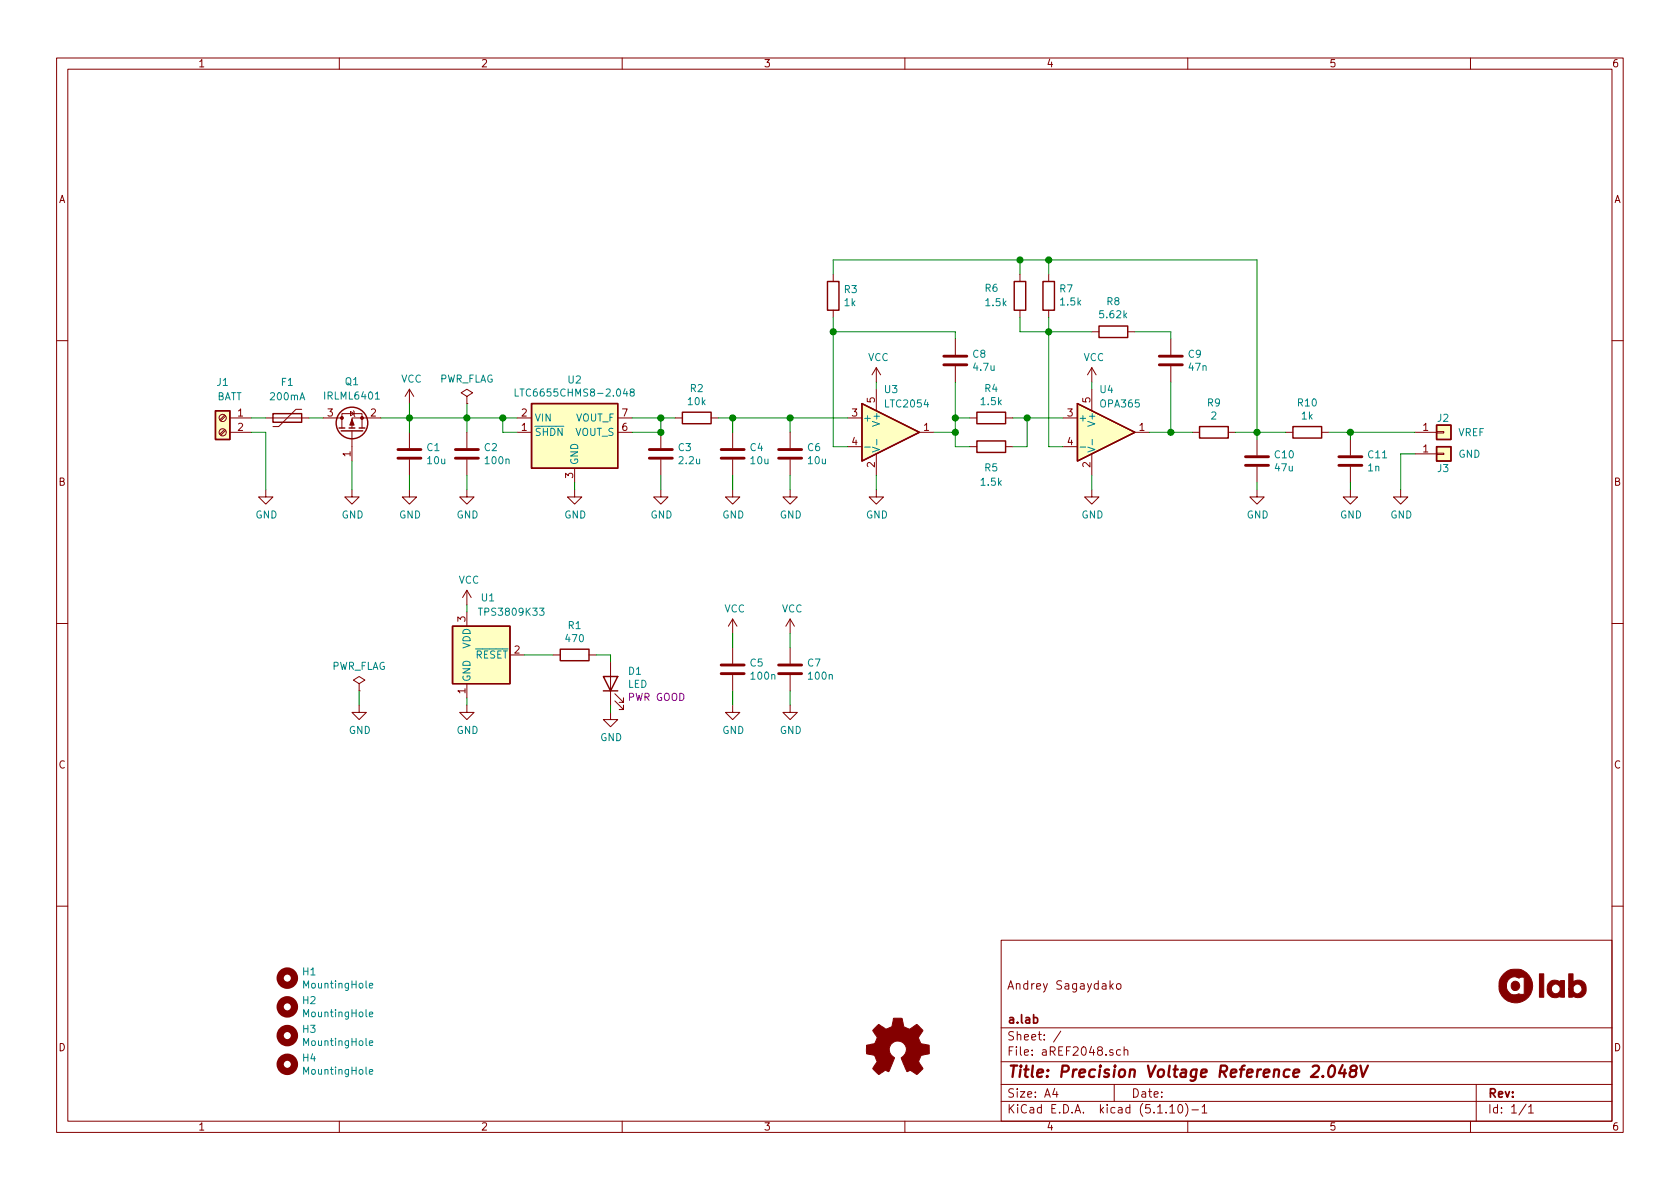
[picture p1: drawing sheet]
EESchema Schematic File Version 4
EELAYER 30 0
EELAYER END
$Descr A4 11693 8268
encoding utf-8
Sheet 1 1
Title "Precision Voltage Reference 2.048V"
Date ""
Rev ""
Comp "a.lab"
Comment1 ""
Comment2 "Andrey Sagaydako"
Comment3 ""
Comment4 ""
$EndDescr
$Comp
L a.lab-kicad-symbols:LTC2054IS5#PBF U3
U 1 1
P 6200 3000
F 0 "U3" H 6150 3300 50  0000 L CNN
F 1 "LTC2054" H 6150 3200 50  0000 L CNN
F 2 "Package_TO_SOT_SMD:SOT-23-5" H 6100 2800 50  0001 L CNN
F 3 "https://www.analog.com/media/en/technical-documentation/data-sheets/20545fc.pdf" H 6350 3150 50  0001 C CNN
F 4 "LTC2054IS5#PBF" H 6200 3000 50  0001 C CNN "Part Number"
	1    6200 3000
	1    0    0    -1  
$EndComp
$Comp
L a.lab-kicad-symbols:OPA365AIDBVT U4
U 1 1
P 7700 3000
F 0 "U4" H 7650 3300 50  0000 L CNN
F 1 "OPA365" H 7650 3200 50  0000 L CNN
F 2 "Package_TO_SOT_SMD:SOT-23-5" H 7600 2800 50  0001 L CNN
F 3 "https://www.ti.com/lit/ds/symlink/opa365.pdf" H 7850 3150 50  0001 C CNN
F 4 "OPA365AIDBVT" H 7700 3000 50  0001 C CNN "Part Number"
	1    7700 3000
	1    0    0    -1  
$EndComp
$Comp
L Device:C C4
U 1 1
P 5100 3150
F 0 "C4" H 5215 3196 50  0000 L CNN
F 1 "10u" H 5215 3105 50  0000 L CNN
F 2 "Capacitor_THT:C_Rect_L18.5mm_W8.5mm_P15.00mm_FKS3_FKP3" H 5138 3000 50  0001 C CNN
F 3 "https://www.vishay.com/docs/26011/mkt1820.pdf" H 5100 3150 50  0001 C CNN
F 4 "MKT1820610065" H 5100 3150 50  0001 C CNN "Part Number"
	1    5100 3150
	1    0    0    -1  
$EndComp
$Comp
L Device:C C5
U 1 1
P 5100 4650
F 0 "C5" H 5215 4696 50  0000 L CNN
F 1 "100n" H 5215 4605 50  0000 L CNN
F 2 "Capacitor_SMD:C_0603_1608Metric_Pad1.08x0.95mm_HandSolder" H 5138 4500 50  0001 C CNN
F 3 "~" H 5100 4650 50  0001 C CNN
F 4 "CC0603JRX7R9BB104" H 5100 4650 50  0001 C CNN "Part Number"
	1    5100 4650
	1    0    0    -1  
$EndComp
$Comp
L Device:C C2
U 1 1
P 3250 3150
F 0 "C2" H 3365 3196 50  0000 L CNN
F 1 "100n" H 3365 3105 50  0000 L CNN
F 2 "Capacitor_SMD:C_0603_1608Metric_Pad1.08x0.95mm_HandSolder" H 3288 3000 50  0001 C CNN
F 3 "~" H 3250 3150 50  0001 C CNN
F 4 "CC0603JRX7R9BB104" H 3250 3150 50  0001 C CNN "Part Number"
	1    3250 3150
	1    0    0    -1  
$EndComp
$Comp
L Device:R R2
U 1 1
P 4850 2900
F 0 "R2" V 4643 2900 50  0000 C CNN
F 1 "10k" V 4734 2900 50  0000 C CNN
F 2 "Resistor_SMD:R_0805_2012Metric_Pad1.20x1.40mm_HandSolder" V 4780 2900 50  0001 C CNN
F 3 "~" H 4850 2900 50  0001 C CNN
F 4 "RT0805BRD0710KL" H 4850 2900 50  0001 C CNN "Part Number"
	1    4850 2900
	0    1    1    0   
$EndComp
$Comp
L Device:C C3
U 1 1
P 4600 3150
F 0 "C3" H 4715 3196 50  0000 L CNN
F 1 "2.2u" H 4715 3105 50  0000 L CNN
F 2 "Capacitor_SMD:C_0603_1608Metric_Pad1.08x0.95mm_HandSolder" H 4638 3000 50  0001 C CNN
F 3 "~" H 4600 3150 50  0001 C CNN
F 4 "GRM188R61E225MA12D" H 4600 3150 50  0001 C CNN "Part Number"
	1    4600 3150
	1    0    0    -1  
$EndComp
$Comp
L Device:R R1
U 1 1
P 4000 4550
F 0 "R1" V 3793 4550 50  0000 C CNN
F 1 "470" V 3884 4550 50  0000 C CNN
F 2 "Resistor_SMD:R_0603_1608Metric_Pad0.98x0.95mm_HandSolder" V 3930 4550 50  0001 C CNN
F 3 "~" H 4000 4550 50  0001 C CNN
F 4 "RC0603FR-07470RL" H 4000 4550 50  0001 C CNN "Part Number"
	1    4000 4550
	0    1    1    0   
$EndComp
$Comp
L Device:LED D1
U 1 1
P 4250 4750
F 0 "D1" V 4334 4632 50  0000 R CNN
F 1 "LED" V 4243 4632 50  0000 R CNN
F 2 "LED_THT:LED_D3.0mm" H 4250 4750 50  0001 C CNN
F 3 "https://static.chipdip.ru/lib/195/DOC000195138.pdf" H 4250 4750 50  0001 C CNN
F 4 "L-1154GT" V 4250 4750 50  0001 C CNN "Part Number"
F 5 "PWR GOOD" V 4152 4632 50  0000 R CNN "Field5"
	1    4250 4750
	0    -1   -1   0   
$EndComp
$Comp
L power:GND #PWR09
U 1 1
P 4250 4950
F 0 "#PWR09" H 4250 4700 50  0001 C CNN
F 1 "GND" H 4255 4777 50  0000 C CNN
F 2 "" H 4250 4950 50  0001 C CNN
F 3 "" H 4250 4950 50  0001 C CNN
	1    4250 4950
	1    0    0    -1  
$EndComp
$Comp
L Device:C C6
U 1 1
P 5500 3150
F 0 "C6" H 5615 3196 50  0000 L CNN
F 1 "10u" H 5615 3105 50  0000 L CNN
F 2 "Capacitor_THT:C_Rect_L18.5mm_W8.5mm_P15.00mm_FKS3_FKP3" H 5538 3000 50  0001 C CNN
F 3 "https://www.vishay.com/docs/26011/mkt1820.pdf" H 5500 3150 50  0001 C CNN
F 4 "MKT1820610065" H 5500 3150 50  0001 C CNN "Part Number"
	1    5500 3150
	1    0    0    -1  
$EndComp
$Comp
L Device:C C7
U 1 1
P 5500 4650
F 0 "C7" H 5615 4696 50  0000 L CNN
F 1 "100n" H 5615 4605 50  0000 L CNN
F 2 "Capacitor_SMD:C_0603_1608Metric_Pad1.08x0.95mm_HandSolder" H 5538 4500 50  0001 C CNN
F 3 "~" H 5500 4650 50  0001 C CNN
F 4 "CC0603JRX7R9BB104" H 5500 4650 50  0001 C CNN "Part Number"
	1    5500 4650
	1    0    0    -1  
$EndComp
$Comp
L power:GND #PWR07
U 1 1
P 3250 4900
F 0 "#PWR07" H 3250 4650 50  0001 C CNN
F 1 "GND" H 3255 4727 50  0000 C CNN
F 2 "" H 3250 4900 50  0001 C CNN
F 3 "" H 3250 4900 50  0001 C CNN
	1    3250 4900
	1    0    0    -1  
$EndComp
$Comp
L power:GND #PWR05
U 1 1
P 3250 3400
F 0 "#PWR05" H 3250 3150 50  0001 C CNN
F 1 "GND" H 3255 3227 50  0000 C CNN
F 2 "" H 3250 3400 50  0001 C CNN
F 3 "" H 3250 3400 50  0001 C CNN
	1    3250 3400
	1    0    0    -1  
$EndComp
$Comp
L power:GND #PWR08
U 1 1
P 4000 3400
F 0 "#PWR08" H 4000 3150 50  0001 C CNN
F 1 "GND" H 4005 3227 50  0000 C CNN
F 2 "" H 4000 3400 50  0001 C CNN
F 3 "" H 4000 3400 50  0001 C CNN
	1    4000 3400
	1    0    0    -1  
$EndComp
$Comp
L power:GND #PWR010
U 1 1
P 4600 3400
F 0 "#PWR010" H 4600 3150 50  0001 C CNN
F 1 "GND" H 4605 3227 50  0000 C CNN
F 2 "" H 4600 3400 50  0001 C CNN
F 3 "" H 4600 3400 50  0001 C CNN
	1    4600 3400
	1    0    0    -1  
$EndComp
$Comp
L power:GND #PWR011
U 1 1
P 5100 3400
F 0 "#PWR011" H 5100 3150 50  0001 C CNN
F 1 "GND" H 5105 3227 50  0000 C CNN
F 2 "" H 5100 3400 50  0001 C CNN
F 3 "" H 5100 3400 50  0001 C CNN
	1    5100 3400
	1    0    0    -1  
$EndComp
$Comp
L power:GND #PWR014
U 1 1
P 5500 3400
F 0 "#PWR014" H 5500 3150 50  0001 C CNN
F 1 "GND" H 5505 3227 50  0000 C CNN
F 2 "" H 5500 3400 50  0001 C CNN
F 3 "" H 5500 3400 50  0001 C CNN
	1    5500 3400
	1    0    0    -1  
$EndComp
$Comp
L Device:R R3
U 1 1
P 5800 2050
F 0 "R3" H 5870 2096 50  0000 L CNN
F 1 "1k" H 5870 2005 50  0000 L CNN
F 2 "Resistor_SMD:R_0805_2012Metric_Pad1.20x1.40mm_HandSolder" V 5730 2050 50  0001 C CNN
F 3 "~" H 5800 2050 50  0001 C CNN
F 4 "RT0805BRD071KL" H 5800 2050 50  0001 C CNN "Part Number"
	1    5800 2050
	1    0    0    -1  
$EndComp
Wire Wire Line
	5000 2900 5100 2900
$Comp
L power:GND #PWR018
U 1 1
P 6100 3400
F 0 "#PWR018" H 6100 3150 50  0001 C CNN
F 1 "GND" H 6105 3227 50  0000 C CNN
F 2 "" H 6100 3400 50  0001 C CNN
F 3 "" H 6100 3400 50  0001 C CNN
	1    6100 3400
	1    0    0    -1  
$EndComp
$Comp
L power:GND #PWR020
U 1 1
P 7600 3400
F 0 "#PWR020" H 7600 3150 50  0001 C CNN
F 1 "GND" H 7605 3227 50  0000 C CNN
F 2 "" H 7600 3400 50  0001 C CNN
F 3 "" H 7600 3400 50  0001 C CNN
	1    7600 3400
	1    0    0    -1  
$EndComp
$Comp
L Device:R R5
U 1 1
P 6900 3100
F 0 "R5" V 6750 3100 50  0000 C CNN
F 1 "1.5k" V 6650 3100 50  0000 C CNN
F 2 "Resistor_SMD:R_0805_2012Metric_Pad1.20x1.40mm_HandSolder" V 6830 3100 50  0001 C CNN
F 3 "~" H 6900 3100 50  0001 C CNN
F 4 "RT0805BRD071K5L" H 6900 3100 50  0001 C CNN "Part Number"
	1    6900 3100
	0    -1   -1   0   
$EndComp
$Comp
L Device:R R4
U 1 1
P 6900 2900
F 0 "R4" V 6693 2900 50  0000 C CNN
F 1 "1.5k" V 6784 2900 50  0000 C CNN
F 2 "Resistor_SMD:R_0805_2012Metric_Pad1.20x1.40mm_HandSolder" V 6830 2900 50  0001 C CNN
F 3 "~" H 6900 2900 50  0001 C CNN
F 4 "RT0805BRD071K5L" H 6900 2900 50  0001 C CNN "Part Number"
	1    6900 2900
	0    1    1    0   
$EndComp
Wire Wire Line
	6500 3000 6650 3000
Wire Wire Line
	7400 3100 7300 3100
Wire Wire Line
	5900 3100 5800 3100
Wire Wire Line
	7600 3300 7600 3400
Wire Wire Line
	6100 3300 6100 3400
$Comp
L Device:C C8
U 1 1
P 6650 2500
F 0 "C8" H 6765 2546 50  0000 L CNN
F 1 "4.7u" H 6765 2455 50  0000 L CNN
F 2 "Capacitor_SMD:C_0603_1608Metric_Pad1.08x0.95mm_HandSolder" H 6688 2350 50  0001 C CNN
F 3 "~" H 6650 2500 50  0001 C CNN
F 4 "GRM188R61A475KE15D" H 6650 2500 50  0001 C CNN "Part Number"
	1    6650 2500
	1    0    0    -1  
$EndComp
$Comp
L Device:C C9
U 1 1
P 8150 2500
F 0 "C9" H 8265 2546 50  0000 L CNN
F 1 "47n" H 8265 2455 50  0000 L CNN
F 2 "Capacitor_SMD:C_0603_1608Metric_Pad1.08x0.95mm_HandSolder" H 8188 2350 50  0001 C CNN
F 3 "~" H 8150 2500 50  0001 C CNN
F 4 "CL10B473KB8NNNC" H 8150 2500 50  0001 C CNN "Part Number"
	1    8150 2500
	1    0    0    -1  
$EndComp
$Comp
L Device:R R9
U 1 1
P 8450 3000
F 0 "R9" V 8243 3000 50  0000 C CNN
F 1 "2" V 8334 3000 50  0000 C CNN
F 2 "Resistor_SMD:R_0805_2012Metric_Pad1.20x1.40mm_HandSolder" V 8380 3000 50  0001 C CNN
F 3 "~" H 8450 3000 50  0001 C CNN
F 4 "RT0805BRD072RL" H 8450 3000 50  0001 C CNN "Part Number"
	1    8450 3000
	0    1    1    0   
$EndComp
$Comp
L Device:R R7
U 1 1
P 7300 2050
F 0 "R7" H 7230 2004 50  0000 R CNN
F 1 "1.5k" H 7230 2095 50  0000 R CNN
F 2 "Resistor_SMD:R_0805_2012Metric_Pad1.20x1.40mm_HandSolder" V 7230 2050 50  0001 C CNN
F 3 "~" H 7300 2050 50  0001 C CNN
F 4 "RT0805BRD071K5L" H 7300 2050 50  0001 C CNN "Part Number"
	1    7300 2050
	-1   0    0    1   
$EndComp
$Comp
L Device:R R6
U 1 1
P 7100 2050
F 0 "R6" H 7350 2000 50  0000 R CNN
F 1 "1.5k" H 7350 2100 50  0000 R CNN
F 2 "Resistor_SMD:R_0805_2012Metric_Pad1.20x1.40mm_HandSolder" V 7030 2050 50  0001 C CNN
F 3 "~" H 7100 2050 50  0001 C CNN
F 4 "RT0805BRD071K5L" H 7100 2050 50  0001 C CNN "Part Number"
	1    7100 2050
	-1   0    0    1   
$EndComp
$Comp
L Device:C C10
U 1 1
P 8750 3200
F 0 "C10" H 8865 3246 50  0000 L CNN
F 1 "47u" H 8865 3155 50  0000 L CNN
F 2 "Capacitor_SMD:C_1210_3225Metric_Pad1.33x2.70mm_HandSolder" H 8788 3050 50  0001 C CNN
F 3 "~" H 8750 3200 50  0001 C CNN
F 4 "GRM32ER71A476KE15L" H 8750 3200 50  0001 C CNN "Part Number"
	1    8750 3200
	1    0    0    -1  
$EndComp
$Comp
L power:GND #PWR021
U 1 1
P 8750 3400
F 0 "#PWR021" H 8750 3150 50  0001 C CNN
F 1 "GND" H 8755 3227 50  0000 C CNN
F 2 "" H 8750 3400 50  0001 C CNN
F 3 "" H 8750 3400 50  0001 C CNN
	1    8750 3400
	1    0    0    -1  
$EndComp
Wire Wire Line
	8750 3350 8750 3400
Wire Wire Line
	3650 4550 3850 4550
$Comp
L Device:R R8
U 1 1
P 7750 2300
F 0 "R8" V 7957 2300 50  0000 C CNN
F 1 "5.62k" V 7866 2300 50  0000 C CNN
F 2 "Resistor_SMD:R_0805_2012Metric_Pad1.20x1.40mm_HandSolder" V 7680 2300 50  0001 C CNN
F 3 "~" H 7750 2300 50  0001 C CNN
F 4 "RT0805BRD075K62L" H 7750 2300 50  0001 C CNN "Part Number"
	1    7750 2300
	0    -1   -1   0   
$EndComp
Wire Wire Line
	7300 2200 7300 2300
Wire Wire Line
	7100 2200 7100 2300
Wire Wire Line
	7100 2300 7300 2300
Wire Wire Line
	7100 1800 7300 1800
Wire Wire Line
	7100 1800 7100 1900
Wire Wire Line
	7300 1900 7300 1800
Connection ~ 7300 1800
Wire Wire Line
	4400 3000 4600 3000
Wire Wire Line
	4400 2900 4600 2900
Wire Wire Line
	4600 3000 4600 2900
Connection ~ 4600 3000
Connection ~ 4600 2900
Wire Wire Line
	4600 2900 4700 2900
Wire Wire Line
	4600 3300 4600 3400
Wire Wire Line
	5100 3300 5100 3400
Wire Wire Line
	5100 3000 5100 2900
Connection ~ 5100 2900
Wire Wire Line
	5100 2900 5500 2900
Wire Wire Line
	5500 3000 5500 2900
Connection ~ 5500 2900
Wire Wire Line
	5500 2900 5900 2900
Wire Wire Line
	5500 3300 5500 3400
Wire Wire Line
	4000 3350 4000 3400
Wire Wire Line
	3250 3400 3250 3300
Wire Wire Line
	3500 2900 3600 2900
Wire Wire Line
	3600 3000 3500 3000
Wire Wire Line
	3500 3000 3500 2900
$Comp
L a.lab-kicad-symbols:IRLML6401 Q1
U 1 1
P 2450 3000
F 0 "Q1" V 2800 3000 50  0000 C CNN
F 1 "IRLML6401" V 2700 3000 50  0000 C CNN
F 2 "Package_TO_SOT_SMD:SOT-23" H 2650 2925 50  0001 L CIN
F 3 "http://www.vishay.com/docs/70209/70209.pdf" H 2450 3000 50  0001 L CNN
	1    2450 3000
	0    -1   -1   0   
$EndComp
$Comp
L power:GND #PWR02
U 1 1
P 2450 3400
F 0 "#PWR02" H 2450 3150 50  0001 C CNN
F 1 "GND" H 2455 3227 50  0000 C CNN
F 2 "" H 2450 3400 50  0001 C CNN
F 3 "" H 2450 3400 50  0001 C CNN
	1    2450 3400
	1    0    0    -1  
$EndComp
Wire Wire Line
	2450 3400 2450 3200
$Comp
L power:VCC #PWR04
U 1 1
P 2850 2800
F 0 "#PWR04" H 2850 2650 50  0001 C CNN
F 1 "VCC" H 2865 2973 50  0000 C CNN
F 2 "" H 2850 2800 50  0001 C CNN
F 3 "" H 2850 2800 50  0001 C CNN
	1    2850 2800
	1    0    0    -1  
$EndComp
$Comp
L power:VCC #PWR017
U 1 1
P 6100 2650
F 0 "#PWR017" H 6100 2500 50  0001 C CNN
F 1 "VCC" H 6115 2823 50  0000 C CNN
F 2 "" H 6100 2650 50  0001 C CNN
F 3 "" H 6100 2650 50  0001 C CNN
	1    6100 2650
	1    0    0    -1  
$EndComp
$Comp
L power:VCC #PWR019
U 1 1
P 7600 2650
F 0 "#PWR019" H 7600 2500 50  0001 C CNN
F 1 "VCC" H 7615 2823 50  0000 C CNN
F 2 "" H 7600 2650 50  0001 C CNN
F 3 "" H 7600 2650 50  0001 C CNN
	1    7600 2650
	1    0    0    -1  
$EndComp
Wire Wire Line
	7600 2650 7600 2700
Wire Wire Line
	6100 2650 6100 2700
$Comp
L power:VCC #PWR012
U 1 1
P 5100 4400
F 0 "#PWR012" H 5100 4250 50  0001 C CNN
F 1 "VCC" H 5115 4573 50  0000 C CNN
F 2 "" H 5100 4400 50  0001 C CNN
F 3 "" H 5100 4400 50  0001 C CNN
	1    5100 4400
	1    0    0    -1  
$EndComp
$Comp
L power:VCC #PWR015
U 1 1
P 5500 4400
F 0 "#PWR015" H 5500 4250 50  0001 C CNN
F 1 "VCC" H 5515 4573 50  0000 C CNN
F 2 "" H 5500 4400 50  0001 C CNN
F 3 "" H 5500 4400 50  0001 C CNN
	1    5500 4400
	1    0    0    -1  
$EndComp
$Comp
L power:GND #PWR013
U 1 1
P 5100 4900
F 0 "#PWR013" H 5100 4650 50  0001 C CNN
F 1 "GND" H 5105 4727 50  0000 C CNN
F 2 "" H 5100 4900 50  0001 C CNN
F 3 "" H 5100 4900 50  0001 C CNN
	1    5100 4900
	1    0    0    -1  
$EndComp
$Comp
L power:GND #PWR016
U 1 1
P 5500 4900
F 0 "#PWR016" H 5500 4650 50  0001 C CNN
F 1 "GND" H 5505 4727 50  0000 C CNN
F 2 "" H 5500 4900 50  0001 C CNN
F 3 "" H 5500 4900 50  0001 C CNN
	1    5500 4900
	1    0    0    -1  
$EndComp
Wire Wire Line
	5100 4400 5100 4500
Wire Wire Line
	5100 4800 5100 4900
Wire Wire Line
	5500 4400 5500 4500
Wire Wire Line
	5500 4800 5500 4900
$Comp
L Device:C C1
U 1 1
P 2850 3150
F 0 "C1" H 2965 3196 50  0000 L CNN
F 1 "10u" H 2965 3105 50  0000 L CNN
F 2 "Capacitor_SMD:C_0603_1608Metric_Pad1.08x0.95mm_HandSolder" H 2888 3000 50  0001 C CNN
F 3 "~" H 2850 3150 50  0001 C CNN
F 4 "GRM188R61C106KAALD" H 2850 3150 50  0001 C CNN "Part Number"
	1    2850 3150
	1    0    0    -1  
$EndComp
$Comp
L power:GND #PWR03
U 1 1
P 2850 3400
F 0 "#PWR03" H 2850 3150 50  0001 C CNN
F 1 "GND" H 2855 3227 50  0000 C CNN
F 2 "" H 2850 3400 50  0001 C CNN
F 3 "" H 2850 3400 50  0001 C CNN
	1    2850 3400
	1    0    0    -1  
$EndComp
Wire Wire Line
	3250 3000 3250 2900
Wire Wire Line
	2850 3400 2850 3300
Connection ~ 8750 3000
Wire Wire Line
	8750 3000 8750 3050
$Comp
L Device:R R10
U 1 1
P 9100 3000
F 0 "R10" V 8893 3000 50  0000 C CNN
F 1 "1k" V 8984 3000 50  0000 C CNN
F 2 "Resistor_SMD:R_0805_2012Metric_Pad1.20x1.40mm_HandSolder" V 9030 3000 50  0001 C CNN
F 3 "~" H 9100 3000 50  0001 C CNN
F 4 "RT0805BRD071KL" H 9100 3000 50  0001 C CNN "Part Number"
	1    9100 3000
	0    1    1    0   
$EndComp
$Comp
L Device:C C11
U 1 1
P 9400 3200
F 0 "C11" H 9515 3246 50  0000 L CNN
F 1 "1n" H 9515 3155 50  0000 L CNN
F 2 "Capacitor_SMD:C_0603_1608Metric_Pad1.08x0.95mm_HandSolder" H 9438 3050 50  0001 C CNN
F 3 "~" H 9400 3200 50  0001 C CNN
F 4 "CC0603JRNPO8BN102" H 9400 3200 50  0001 C CNN "Part Number"
	1    9400 3200
	1    0    0    -1  
$EndComp
$Comp
L power:GND #PWR022
U 1 1
P 9400 3400
F 0 "#PWR022" H 9400 3150 50  0001 C CNN
F 1 "GND" H 9405 3227 50  0000 C CNN
F 2 "" H 9400 3400 50  0001 C CNN
F 3 "" H 9400 3400 50  0001 C CNN
	1    9400 3400
	1    0    0    -1  
$EndComp
Wire Wire Line
	8750 3000 8950 3000
Wire Wire Line
	9250 3000 9400 3000
Wire Wire Line
	9400 3000 9400 3050
Wire Wire Line
	9400 3350 9400 3400
Wire Wire Line
	2650 2900 2850 2900
Connection ~ 2850 2900
Wire Wire Line
	2850 2900 2850 3000
Wire Wire Line
	2850 2900 3250 2900
$Comp
L power:VCC #PWR06
U 1 1
P 3250 4200
F 0 "#PWR06" H 3250 4050 50  0001 C CNN
F 1 "VCC" H 3265 4373 50  0000 C CNN
F 2 "" H 3250 4200 50  0001 C CNN
F 3 "" H 3250 4200 50  0001 C CNN
	1    3250 4200
	1    0    0    -1  
$EndComp
Wire Wire Line
	3250 4200 3250 4250
Wire Wire Line
	3250 4850 3250 4900
Wire Wire Line
	4150 4550 4250 4550
Wire Wire Line
	4250 4550 4250 4600
Wire Wire Line
	4250 4900 4250 4950
$Comp
L a.lab-kicad-symbols:TPS3809K33 U1
U 1 1
P 3250 4550
F 0 "U1" H 3450 4950 50  0000 R CNN
F 1 "TPS3809K33" H 3800 4850 50  0000 R CNN
F 2 "Package_TO_SOT_SMD:SOT-23" H 3250 4550 50  0001 C CNN
F 3 "https://www.ti.com/lit/ds/symlink/tps3809.pdf" H 3250 4550 50  0001 C CNN
F 4 "TPS3809K33DBVR" H 3250 4550 50  0001 C CNN "Part Number"
	1    3250 4550
	1    0    0    -1  
$EndComp
Wire Wire Line
	3250 2900 3500 2900
Connection ~ 3250 2900
Connection ~ 3500 2900
Wire Wire Line
	7050 2900 7150 2900
Wire Wire Line
	6750 2900 6650 2900
Wire Wire Line
	6750 3100 6650 3100
Wire Wire Line
	6650 3100 6650 3000
Wire Wire Line
	6650 2900 6650 3000
Connection ~ 6650 3000
Wire Wire Line
	7050 3100 7150 3100
Wire Wire Line
	7150 3100 7150 2900
Connection ~ 7150 2900
Wire Wire Line
	7150 2900 7400 2900
Wire Wire Line
	7300 3100 7300 2300
Connection ~ 7300 2300
Connection ~ 6650 2900
Wire Wire Line
	6650 2650 6650 2900
Wire Wire Line
	8150 2300 8150 2350
Wire Wire Line
	5800 2200 5800 2300
Wire Wire Line
	5800 2300 6650 2300
Wire Wire Line
	6650 2300 6650 2350
Wire Wire Line
	5800 2300 5800 3100
Connection ~ 5800 2300
Wire Wire Line
	8750 1800 8750 3000
Wire Wire Line
	7300 1800 8750 1800
Wire Wire Line
	7300 2300 7600 2300
Wire Wire Line
	7900 2300 8150 2300
Wire Wire Line
	8150 2650 8150 3000
Wire Wire Line
	8150 3000 8000 3000
Wire Wire Line
	8600 3000 8750 3000
Wire Wire Line
	8300 3000 8150 3000
Connection ~ 8150 3000
$Comp
L Connector:Screw_Terminal_01x02 J1
U 1 1
P 1550 2900
F 0 "J1" H 1550 3150 50  0000 C CNN
F 1 "BATT" H 1500 3050 50  0000 C CNN
F 2 "TerminalBlock_Phoenix:TerminalBlock_Phoenix_PT-1,5-2-3.5-H_1x02_P3.50mm_Horizontal" H 1550 2900 50  0001 C CNN
F 3 "~" H 1550 2900 50  0001 C CNN
F 4 "DG350-3.5-02P-14-00AH" H 1550 2900 50  0001 C CNN "Part Number"
	1    1550 2900
	-1   0    0    -1  
$EndComp
$Comp
L power:GND #PWR01
U 1 1
P 1850 3400
F 0 "#PWR01" H 1850 3150 50  0001 C CNN
F 1 "GND" H 1855 3227 50  0000 C CNN
F 2 "" H 1850 3400 50  0001 C CNN
F 3 "" H 1850 3400 50  0001 C CNN
	1    1850 3400
	1    0    0    -1  
$EndComp
Wire Wire Line
	1850 3000 1850 3400
$Comp
L Connector_Generic:Conn_01x01 J2
U 1 1
P 10050 3000
F 0 "J2" H 10000 3100 50  0000 L CNN
F 1 "VREF" H 10150 3000 50  0000 L CNN
F 2 "Connector_Pin:Pin_D1.0mm_L10.0mm_LooseFit" H 10050 3000 50  0001 C CNN
F 3 "~" H 10050 3000 50  0001 C CNN
	1    10050 3000
	1    0    0    -1  
$EndComp
$Comp
L Connector_Generic:Conn_01x01 J3
U 1 1
P 10050 3150
F 0 "J3" H 10000 3050 50  0000 L CNN
F 1 "GND" H 10150 3150 50  0000 L CNN
F 2 "Connector_Pin:Pin_D1.0mm_L10.0mm_LooseFit" H 10050 3150 50  0001 C CNN
F 3 "~" H 10050 3150 50  0001 C CNN
	1    10050 3150
	1    0    0    -1  
$EndComp
$Comp
L power:GND #PWR023
U 1 1
P 9750 3400
F 0 "#PWR023" H 9750 3150 50  0001 C CNN
F 1 "GND" H 9755 3227 50  0000 C CNN
F 2 "" H 9750 3400 50  0001 C CNN
F 3 "" H 9750 3400 50  0001 C CNN
	1    9750 3400
	1    0    0    -1  
$EndComp
Wire Wire Line
	9850 3000 9400 3000
Connection ~ 9400 3000
Wire Wire Line
	9850 3150 9750 3150
Wire Wire Line
	9750 3150 9750 3400
$Comp
L a.lab-kicad-symbols:LTC6655CHMS8-2.048 U2
U 1 1
P 4000 3000
F 0 "U2" H 4000 3367 50  0000 C CNN
F 1 "LTC6655CHMS8-2.048" H 4000 3276 50  0000 C CNN
F 2 "Package_SO:MSOP-8_3x3mm_P0.65mm" H 4100 3350 50  0001 L CIN
F 3 "https://www.analog.com/media/en/technical-documentation/data-sheets/ltc6655-6655ln.pdf" H 4050 2650 50  0001 C CIN
	1    4000 3000
	1    0    0    -1  
$EndComp
Wire Wire Line
	2850 2800 2850 2900
$Comp
L power:GND #PWR0101
U 1 1
P 2500 4900
F 0 "#PWR0101" H 2500 4650 50  0001 C CNN
F 1 "GND" H 2505 4727 50  0000 C CNN
F 2 "" H 2500 4900 50  0001 C CNN
F 3 "" H 2500 4900 50  0001 C CNN
	1    2500 4900
	1    0    0    -1  
$EndComp
$Comp
L power:PWR_FLAG #FLG0101
U 1 1
P 3250 2800
F 0 "#FLG0101" H 3250 2875 50  0001 C CNN
F 1 "PWR_FLAG" H 3250 2973 50  0000 C CNN
F 2 "" H 3250 2800 50  0001 C CNN
F 3 "~" H 3250 2800 50  0001 C CNN
	1    3250 2800
	1    0    0    -1  
$EndComp
$Comp
L power:PWR_FLAG #FLG0102
U 1 1
P 2500 4800
F 0 "#FLG0102" H 2500 4875 50  0001 C CNN
F 1 "PWR_FLAG" H 2500 4973 50  0000 C CNN
F 2 "" H 2500 4800 50  0001 C CNN
F 3 "~" H 2500 4800 50  0001 C CNN
	1    2500 4800
	1    0    0    -1  
$EndComp
Wire Wire Line
	2500 4800 2500 4900
Wire Wire Line
	3250 2800 3250 2900
Wire Wire Line
	1750 3000 1850 3000
$Comp
L Mechanical:MountingHole H1
U 1 1
P 2000 6800
F 0 "H1" H 2100 6846 50  0000 L CNN
F 1 "MountingHole" H 2100 6755 50  0000 L CNN
F 2 "MountingHole:MountingHole_2.2mm_M2" H 2000 6800 50  0001 C CNN
F 3 "~" H 2000 6800 50  0001 C CNN
	1    2000 6800
	1    0    0    -1  
$EndComp
$Comp
L Mechanical:MountingHole H2
U 1 1
P 2000 7000
F 0 "H2" H 2100 7046 50  0000 L CNN
F 1 "MountingHole" H 2100 6955 50  0000 L CNN
F 2 "MountingHole:MountingHole_2.2mm_M2" H 2000 7000 50  0001 C CNN
F 3 "~" H 2000 7000 50  0001 C CNN
	1    2000 7000
	1    0    0    -1  
$EndComp
$Comp
L Mechanical:MountingHole H3
U 1 1
P 2000 7200
F 0 "H3" H 2100 7246 50  0000 L CNN
F 1 "MountingHole" H 2100 7155 50  0000 L CNN
F 2 "MountingHole:MountingHole_2.2mm_M2" H 2000 7200 50  0001 C CNN
F 3 "~" H 2000 7200 50  0001 C CNN
	1    2000 7200
	1    0    0    -1  
$EndComp
$Comp
L Mechanical:MountingHole H4
U 1 1
P 2000 7400
F 0 "H4" H 2100 7446 50  0000 L CNN
F 1 "MountingHole" H 2100 7355 50  0000 L CNN
F 2 "MountingHole:MountingHole_2.2mm_M2" H 2000 7400 50  0001 C CNN
F 3 "~" H 2000 7400 50  0001 C CNN
	1    2000 7400
	1    0    0    -1  
$EndComp
$Comp
L Graphic:Logo_Open_Hardware_Small #LOGO1
U 1 1
P 6250 7300
F 0 "#LOGO1" H 6250 7575 50  0001 C CNN
F 1 "Logo_Open_Hardware_Small" H 6250 7075 50  0001 C CNN
F 2 "Symbol:OSHW-Logo2_7.3x6mm_Copper" H 6250 7300 50  0001 C CNN
F 3 "~" H 6250 7300 50  0001 C CNN
	1    6250 7300
	1    0    0    -1  
$EndComp
Wire Wire Line
	7100 1800 5800 1800
Wire Wire Line
	5800 1800 5800 1900
Connection ~ 7100 1800
$Comp
L Device:Polyfuse F1
U 1 1
P 2000 2900
F 0 "F1" V 1750 2900 50  0000 C CNN
F 1 "200mA" V 1850 2900 50  0000 C CNN
F 2 "Fuse:Fuse_0805_2012Metric_Pad1.15x1.40mm_HandSolder" H 2050 2700 50  0001 L CNN
F 3 "~" H 2000 2900 50  0001 C CNN
F 4 "MF-PSMF020X-2" V 2000 2900 50  0001 C CNN "Part Number"
	1    2000 2900
	0    1    1    0   
$EndComp
Wire Wire Line
	2150 2900 2250 2900
Wire Wire Line
	1750 2900 1850 2900
$Comp
L a.lab-kicad-symbols:Logo_a.lab #LOGO2
U 1 1
P 10700 6650
F 0 "#LOGO2" H 10800 6700 50  0001 C CNN
F 1 "Logo_a.lab" H 10900 6600 50  0001 C CNN
F 2 "a.lab-kicad-footprints:logo_alab_8x3mm_Copper" H 10700 6650 50  0001 C CNN
F 3 "~" H 10700 6650 50  0001 C CNN
	1    10700 6650
	1    0    0    -1  
$EndComp
$EndSCHEMATC
